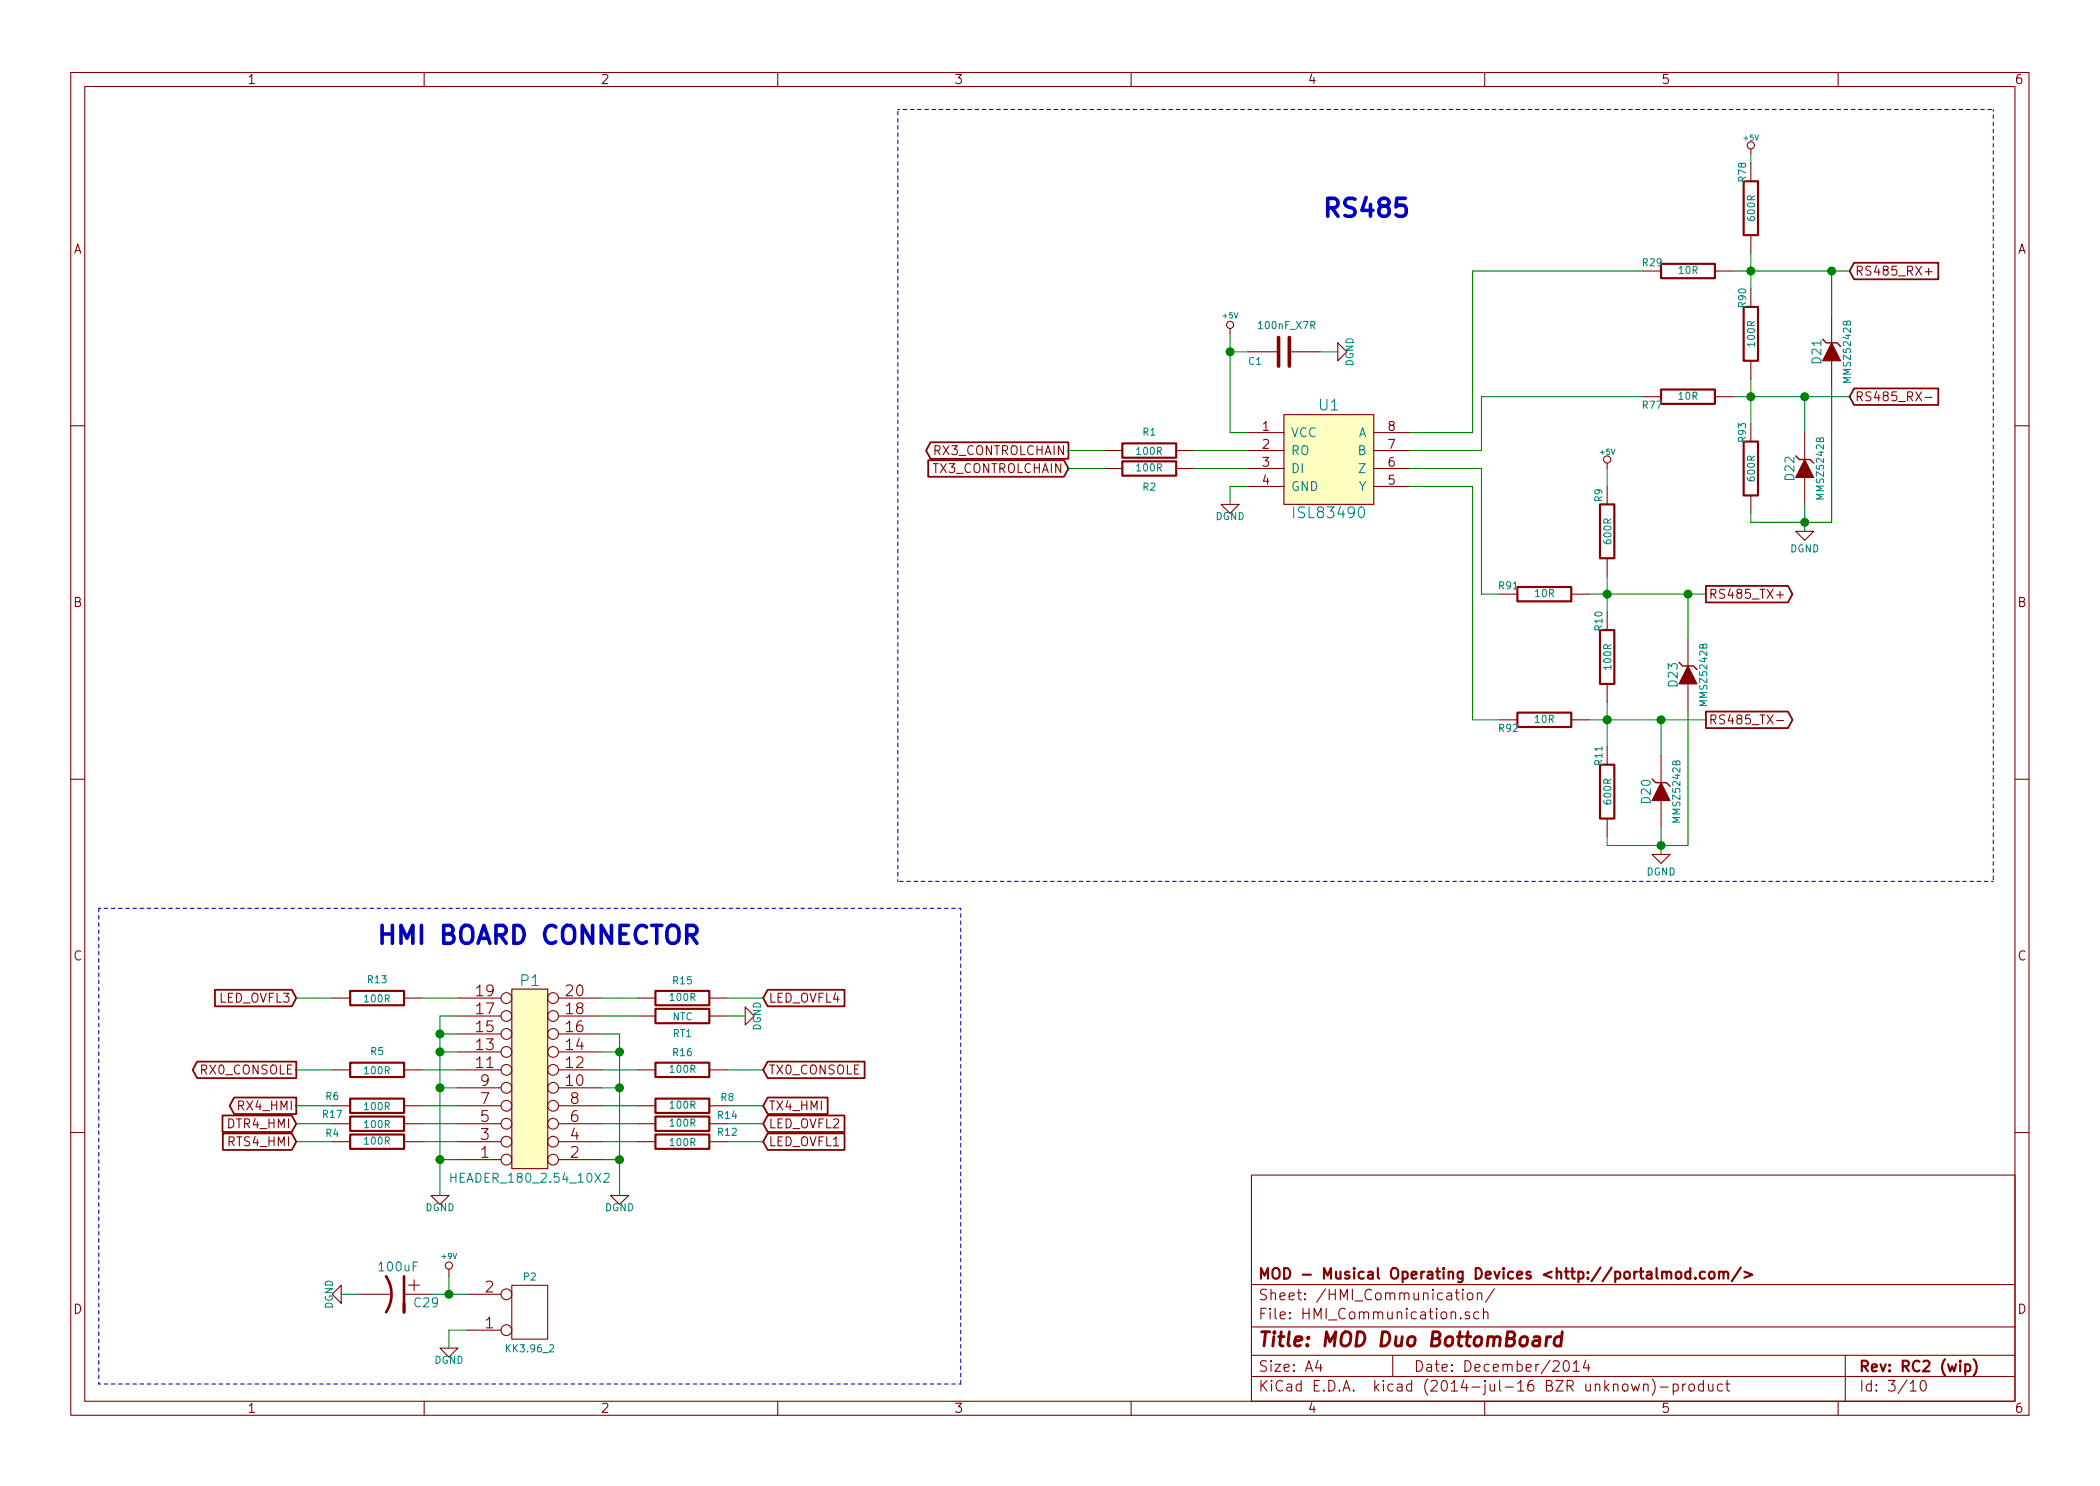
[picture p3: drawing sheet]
EESchema Schematic File Version 2
LIBS:power
LIBS:device
LIBS:transistors
LIBS:conn
LIBS:linear
LIBS:regul
LIBS:cmos4000
LIBS:adc-dac
LIBS:memory
LIBS:xilinx
LIBS:special
LIBS:microcontrollers
LIBS:dsp
LIBS:microchip
LIBS:analog_switches
LIBS:motorola
LIBS:texas
LIBS:intel
LIBS:audio
LIBS:interface
LIBS:digital-audio
LIBS:philips
LIBS:display
LIBS:cypress
LIBS:siliconi
LIBS:opto
LIBS:atmel
LIBS:contrib
LIBS:valves
LIBS:Duo_Audio_HMI_RC1A
LIBS:icnovaa20
LIBS:Duo_BottomBoard_RC1A-cache
EELAYER 25 0
EELAYER END
$Descr A4 11693 8268
encoding utf-8
Sheet 3 10
Title "MOD Duo BottomBoard"
Date "December/2014"
Rev "RC2 (wip)"
Comp "MOD - Musical Operating Devices <http://portalmod.com/>"
Comment1 ""
Comment2 ""
Comment3 ""
Comment4 ""
$EndDescr
Text GLabel 1650 5950 0    50   Output ~ 0
RX0_CONSOLE
Text GLabel 4250 5950 2    50   Input ~ 0
TX0_CONSOLE
Text GLabel 1650 6250 0    50   Input ~ 0
DTR4_HMI
Text GLabel 1650 6150 0    50   Output ~ 0
RX4_HMI
Text GLabel 4250 6150 2    50   Input ~ 0
TX4_HMI
Text GLabel 1650 6350 0    50   Input ~ 0
RTS4_HMI
$Comp
L DGND #PWR01
U 1 1
P 3450 6650
F 0 "#PWR01" H 3450 6650 40  0001 C CNN
F 1 "DGND" H 3450 6580 40  0000 C CNN
F 2 "~" H 3450 6650 60  0000 C CNN
F 3 "~" H 3450 6650 60  0000 C CNN
	1    3450 6650
	-1   0    0    -1  
$EndComp
$Comp
L CONN_10X2 P1
U 1 1
P 2950 6000
F 0 "P1" H 2950 5450 60  0000 C CNN
F 1 "HEADER_180_2.54_10X2" H 2950 6550 50  0000 C CNN
F 2 "MOD_Footprints_Lib:Pin_Header_180_2.54_2x10" H 2950 6000 60  0001 C CNN
F 3 "" H 2950 6000 60  0000 C CNN
	1    2950 6000
	1    0    0    1   
$EndComp
Text GLabel 4250 6350 2    50   Input ~ 0
LED_OVFL1
Text GLabel 4250 6250 2    50   Input ~ 0
LED_OVFL2
Text GLabel 1650 5550 0    50   Input ~ 0
LED_OVFL3
Text GLabel 4250 5550 2    50   Input ~ 0
LED_OVFL4
$Comp
L R R12
U 1 1
P 3800 6350
F 0 "R12" V 3750 6600 40  0000 C CNN
F 1 "100R" V 3807 6351 40  0000 C CNN
F 2 "MOD_Footprints_Lib:SM0603" V 3730 6350 30  0001 C CNN
F 3 "~" H 3800 6350 30  0000 C CNN
	1    3800 6350
	0    1    1    0   
$EndComp
$Comp
L R R13
U 1 1
P 2100 5550
F 0 "R13" V 2000 5550 40  0000 C CNN
F 1 "100R" V 2107 5551 40  0000 C CNN
F 2 "MOD_Footprints_Lib:SM0603" V 2030 5550 30  0001 C CNN
F 3 "~" H 2100 5550 30  0000 C CNN
	1    2100 5550
	0    -1   1    0   
$EndComp
$Comp
L R R14
U 1 1
P 3800 6250
F 0 "R14" V 3850 6500 40  0000 C CNN
F 1 "100R" V 3807 6251 40  0000 C CNN
F 2 "MOD_Footprints_Lib:SM0603" V 3730 6250 30  0001 C CNN
F 3 "~" H 3800 6250 30  0000 C CNN
	1    3800 6250
	0    1    -1   0   
$EndComp
$Comp
L R R15
U 1 1
P 3800 5550
F 0 "R15" V 3900 5550 40  0000 C CNN
F 1 "100R" V 3807 5551 40  0000 C CNN
F 2 "MOD_Footprints_Lib:SM0603" V 3730 5550 30  0001 C CNN
F 3 "~" H 3800 5550 30  0000 C CNN
	1    3800 5550
	0    1    -1   0   
$EndComp
Text Notes 3900 5250 2    100  ~ 20
HMI BOARD CONNECTOR
$Comp
L CONN_2 P2
U 1 1
P 2950 7300
F 0 "P2" H 2950 7100 40  0000 C CNN
F 1 "KK3.96_2" H 2950 7500 40  0000 C CNN
F 2 "MOD_Footprints_Lib:KK3.96_2PIN" H 2950 7300 60  0001 C CNN
F 3 "" H 2950 7300 60  0000 C CNN
	1    2950 7300
	1    0    0    1   
$EndComp
$Comp
L DGND #PWR02
U 1 1
P 2500 7500
F 0 "#PWR02" H 2500 7500 40  0001 C CNN
F 1 "DGND" H 2500 7430 40  0000 C CNN
F 2 "~" H 2500 7500 60  0000 C CNN
F 3 "~" H 2500 7500 60  0000 C CNN
	1    2500 7500
	-1   0    0    -1  
$EndComp
$Comp
L CP1 C29
U 1 1
P 2200 7200
F 0 "C29" V 2250 7300 50  0000 L CNN
F 1 "100uF" V 2050 7100 50  0000 L CNN
F 2 "MOD_Footprints_Lib:Capacitor5x11RM2" H 2200 7200 60  0001 C CNN
F 3 "" H 2200 7200 60  0000 C CNN
	1    2200 7200
	0    1    1    0   
$EndComp
$Comp
L DGND #PWR03
U 1 1
P 1900 7200
F 0 "#PWR03" H 1900 7200 40  0001 C CNN
F 1 "DGND" H 1900 7130 40  0000 C CNN
F 2 "~" H 1900 7200 60  0000 C CNN
F 3 "~" H 1900 7200 60  0000 C CNN
	1    1900 7200
	0    1    -1   0   
$EndComp
$Comp
L R R4
U 1 1
P 2100 6350
F 0 "R4" V 2150 6600 40  0000 C CNN
F 1 "100R" V 2107 6351 40  0000 C CNN
F 2 "MOD_Footprints_Lib:SM0603" V 2030 6350 30  0001 C CNN
F 3 "~" H 2100 6350 30  0000 C CNN
	1    2100 6350
	0    -1   -1   0   
$EndComp
$Comp
L R R17
U 1 1
P 2100 6250
F 0 "R17" V 2050 6500 40  0000 C CNN
F 1 "100R" V 2107 6251 40  0000 C CNN
F 2 "MOD_Footprints_Lib:SM0603" V 2030 6250 30  0001 C CNN
F 3 "~" H 2100 6250 30  0000 C CNN
	1    2100 6250
	0    -1   1    0   
$EndComp
$Comp
L R R8
U 1 1
P 3800 6150
F 0 "R8" V 3850 6400 40  0000 C CNN
F 1 "100R" V 3807 6151 40  0000 C CNN
F 2 "MOD_Footprints_Lib:SM0603" V 3730 6150 30  0001 C CNN
F 3 "~" H 3800 6150 30  0000 C CNN
	1    3800 6150
	0    1    -1   0   
$EndComp
$Comp
L R R16
U 1 1
P 3800 5950
F 0 "R16" V 3900 5950 40  0000 C CNN
F 1 "100R" V 3807 5951 40  0000 C CNN
F 2 "MOD_Footprints_Lib:SM0603" V 3730 5950 30  0001 C CNN
F 3 "~" H 3800 5950 30  0000 C CNN
	1    3800 5950
	0    1    -1   0   
$EndComp
$Comp
L R R5
U 1 1
P 2100 5950
F 0 "R5" V 2000 5950 40  0000 C CNN
F 1 "100R" V 2107 5951 40  0000 C CNN
F 2 "MOD_Footprints_Lib:SM0603" V 2030 5950 30  0001 C CNN
F 3 "~" H 2100 5950 30  0000 C CNN
	1    2100 5950
	0    -1   1    0   
$EndComp
$Comp
L R R6
U 1 1
P 2100 6150
F 0 "R6" V 2050 6400 40  0000 C CNN
F 1 "100R" V 2107 6151 40  0000 C CNN
F 2 "MOD_Footprints_Lib:SM0603" V 2030 6150 30  0001 C CNN
F 3 "~" H 2100 6150 30  0000 C CNN
	1    2100 6150
	0    -1   1    0   
$EndComp
$Comp
L R RT1
U 1 1
P 3800 5650
F 0 "RT1" V 3900 5650 40  0000 C CNN
F 1 "NTC" V 3807 5651 40  0000 C CNN
F 2 "MOD_Footprints_Lib:SM0805" V 3730 5650 30  0001 C CNN
F 3 "~" H 3800 5650 30  0000 C CNN
	1    3800 5650
	0    1    1    0   
$EndComp
$Comp
L DGND #PWR04
U 1 1
P 4150 5650
F 0 "#PWR04" H 4150 5650 40  0001 C CNN
F 1 "DGND" H 4150 5580 40  0000 C CNN
F 2 "~" H 4150 5650 60  0000 C CNN
F 3 "~" H 4150 5650 60  0000 C CNN
	1    4150 5650
	0    -1   1    0   
$EndComp
$Comp
L DGND #PWR05
U 1 1
P 2450 6650
F 0 "#PWR05" H 2450 6650 40  0001 C CNN
F 1 "DGND" H 2450 6580 40  0000 C CNN
F 2 "~" H 2450 6650 60  0000 C CNN
F 3 "~" H 2450 6650 60  0000 C CNN
	1    2450 6650
	-1   0    0    -1  
$EndComp
$Comp
L +9V #PWR06
U 1 1
P 2500 7100
F 0 "#PWR06" H 2500 7070 20  0001 C CNN
F 1 "+9V" H 2500 7210 30  0000 C CNN
F 2 "" H 2500 7100 60  0000 C CNN
F 3 "" H 2500 7100 60  0000 C CNN
	1    2500 7100
	1    0    0    -1  
$EndComp
Text Notes 7850 1200 2    100  ~ 20
RS485
$Comp
L C C1
U 1 1
P 7150 1950
F 0 "C1" V 7100 1750 40  0000 L CNN
F 1 "100nF_X7R" V 7300 1800 40  0000 L CNN
F 2 "MOD_Footprints_Lib:SM0603" H 7188 1800 30  0001 C CNN
F 3 "~" H 7150 1950 60  0000 C CNN
	1    7150 1950
	0    1    -1   0   
$EndComp
$Comp
L DGND #PWR07
U 1 1
P 7450 1950
F 0 "#PWR07" H 7450 1950 40  0001 C CNN
F 1 "DGND" H 7450 1880 40  0000 C CNN
F 2 "~" H 7450 1950 60  0000 C CNN
F 3 "~" H 7450 1950 60  0000 C CNN
	1    7450 1950
	0    -1   1    0   
$EndComp
$Comp
L +5V #PWR08
U 1 1
P 6850 1850
F 0 "#PWR08" H 6850 1940 20  0001 C CNN
F 1 "+5V" H 6850 1950 30  0000 C CNN
F 2 "" H 6850 1850 60  0000 C CNN
F 3 "" H 6850 1850 60  0000 C CNN
	1    6850 1850
	1    0    0    -1  
$EndComp
Wire Wire Line
	6850 1850 6850 2400
Wire Wire Line
	6850 1950 6950 1950
Connection ~ 6850 1950
Wire Wire Line
	7450 1950 7350 1950
Wire Wire Line
	6850 2400 6950 2400
$Comp
L DGND #PWR09
U 1 1
P 6850 2800
F 0 "#PWR09" H 6850 2800 40  0001 C CNN
F 1 "DGND" H 6850 2730 40  0000 C CNN
F 2 "~" H 6850 2800 60  0000 C CNN
F 3 "~" H 6850 2800 60  0000 C CNN
	1    6850 2800
	-1   0    0    -1  
$EndComp
Wire Wire Line
	6950 2700 6850 2700
Wire Wire Line
	6850 2700 6850 2800
Text GLabel 10300 2200 2    50   Input ~ 0
RS485_RX-
Text GLabel 10300 1500 2    50   Input ~ 0
RS485_RX+
Wire Wire Line
	7850 2400 8200 2400
Wire Wire Line
	8200 2700 7850 2700
Wire Wire Line
	7850 2600 8250 2600
$Comp
L R R1
U 1 1
P 6400 2500
F 0 "R1" V 6300 2500 40  0000 C CNN
F 1 "100R" V 6407 2501 40  0000 C CNN
F 2 "MOD_Footprints_Lib:SM0603" V 6330 2500 30  0001 C CNN
F 3 "~" H 6400 2500 30  0000 C CNN
	1    6400 2500
	0    -1   1    0   
$EndComp
Text GLabel 5950 2500 0    50   Output ~ 0
RX3_CONTROLCHAIN
Wire Wire Line
	6650 2500 6950 2500
Wire Wire Line
	6150 2500 5950 2500
$Comp
L R R2
U 1 1
P 6400 2600
F 0 "R2" V 6300 2600 40  0000 C CNN
F 1 "100R" V 6407 2601 40  0000 C CNN
F 2 "MOD_Footprints_Lib:SM0603" V 6330 2600 30  0001 C CNN
F 3 "~" H 6400 2600 30  0000 C CNN
	1    6400 2600
	0    -1   -1   0   
$EndComp
Text GLabel 5950 2600 0    50   Input ~ 0
TX3_CONTROLCHAIN
Wire Wire Line
	6650 2600 6950 2600
Wire Wire Line
	6150 2600 5950 2600
Wire Wire Line
	8200 2400 8200 1500
Wire Wire Line
	8200 1500 9150 1500
Wire Wire Line
	9150 2200 8250 2200
Wire Wire Line
	8250 2200 8250 2500
Text GLabel 9500 4000 2    50   Output ~ 0
RS485_TX-
$Comp
L R R92
U 1 1
P 8600 4000
F 0 "R92" V 8650 4200 40  0000 C CNN
F 1 "10R" V 8600 4000 40  0000 C CNN
F 2 "MOD_Footprints_Lib:SM0805" V 8530 4000 30  0001 C CNN
F 3 "~" H 8600 4000 30  0000 C CNN
	1    8600 4000
	0    -1   1    0   
$EndComp
$Comp
L R R91
U 1 1
P 8600 3300
F 0 "R91" V 8650 3100 40  0000 C CNN
F 1 "10R" V 8607 3301 40  0000 C CNN
F 2 "MOD_Footprints_Lib:SM0805" V 8530 3300 30  0001 C CNN
F 3 "~" H 8600 3300 30  0000 C CNN
	1    8600 3300
	0    1    -1   0   
$EndComp
Text GLabel 9500 3300 2    50   Output ~ 0
RS485_TX+
Wire Wire Line
	8850 4000 9500 4000
Wire Wire Line
	8850 3300 9500 3300
$Comp
L R R10
U 1 1
P 8950 3650
F 0 "R10" V 9000 3850 40  0000 C CNN
F 1 "100R" V 8950 3650 40  0000 C CNN
F 2 "MOD_Footprints_Lib:SM0805" V 8880 3650 30  0001 C CNN
F 3 "~" H 8950 3650 30  0000 C CNN
	1    8950 3650
	-1   0    0    -1  
$EndComp
$Comp
L R R9
U 1 1
P 8950 2950
F 0 "R9" V 9000 3150 40  0000 C CNN
F 1 "600R" V 8950 2950 40  0000 C CNN
F 2 "MOD_Footprints_Lib:SM0805" V 8880 2950 30  0001 C CNN
F 3 "~" H 8950 2950 30  0000 C CNN
	1    8950 2950
	-1   0    0    -1  
$EndComp
$Comp
L R R11
U 1 1
P 8950 4400
F 0 "R11" V 9000 4600 40  0000 C CNN
F 1 "600R" V 8950 4400 40  0000 C CNN
F 2 "MOD_Footprints_Lib:SM0805" V 8880 4400 30  0001 C CNN
F 3 "~" H 8950 4400 30  0000 C CNN
	1    8950 4400
	-1   0    0    -1  
$EndComp
Wire Wire Line
	8950 3200 8950 3400
Connection ~ 8950 3300
Wire Wire Line
	8950 3900 8950 4150
Connection ~ 8950 4000
$Comp
L +5V #PWR010
U 1 1
P 8950 2600
F 0 "#PWR010" H 8950 2690 20  0001 C CNN
F 1 "+5V" H 8950 2690 30  0000 C CNN
F 2 "" H 8950 2600 60  0000 C CNN
F 3 "" H 8950 2600 60  0000 C CNN
	1    8950 2600
	1    0    0    -1  
$EndComp
Wire Wire Line
	8950 2600 8950 2700
Connection ~ 9400 3300
Wire Wire Line
	9250 4000 9250 4200
Connection ~ 9250 4000
Wire Wire Line
	8250 3300 8350 3300
Wire Wire Line
	8200 4000 8350 4000
Wire Wire Line
	8250 2600 8250 3300
Wire Wire Line
	8200 2700 8200 4000
Wire Notes Line
	11100 600  11100 4900
Wire Notes Line
	5000 4900 5000 600 
Wire Notes Line
	5000 600  11100 600 
Wire Notes Line
	11100 4900 5000 4900
$Comp
L DGND #PWR0234
U 1 1
P 9250 4750
AR Path="/537BCE69/5493797B" Ref="#PWR0234"  Part="1" 
AR Path="/53216662/5493797B" Ref="#PWR011"  Part="1" 
F 0 "#PWR011" H 9250 4750 40  0001 C CNN
F 1 "DGND" H 9250 4650 40  0000 C CNN
F 2 "~" H 9250 4750 60  0000 C CNN
F 3 "~" H 9250 4750 60  0000 C CNN
	1    9250 4750
	-1   0    0    -1  
$EndComp
$Comp
L ZENER D21
U 1 1
P 9250 4400
AR Path="/537BCE69/54937981" Ref="D21"  Part="1" 
AR Path="/53216662/54937981" Ref="D20"  Part="1" 
F 0 "D20" H 9250 4480 50  0000 C CNN
F 1 "MMSZ5242B" H 9250 4310 40  0000 C CNN
F 2 "MOD_Footprints_Lib:SOD123" H 9250 4400 60  0001 C CNN
F 3 "" H 9250 4400 60  0000 C CNN
	1    9250 4400
	0    -1   -1   0   
$EndComp
Wire Wire Line
	9400 3300 9400 3550
$Comp
L ZENER D23
U 1 1
P 9400 3750
F 0 "D23" H 9400 3830 50  0000 C CNN
F 1 "MMSZ5242B" H 9400 3660 40  0000 C CNN
F 2 "MOD_Footprints_Lib:SOD123" H 9400 3750 60  0001 C CNN
F 3 "" H 9400 3750 60  0000 C CNN
	1    9400 3750
	0    -1   -1   0   
$EndComp
Wire Wire Line
	8950 4650 8950 4700
Wire Wire Line
	8950 4700 9400 4700
Wire Wire Line
	9250 4600 9250 4750
Connection ~ 9250 4700
Wire Wire Line
	9400 4700 9400 3950
$Comp
L R R77
U 1 1
P 9400 2200
F 0 "R77" V 9450 2400 40  0000 C CNN
F 1 "10R" V 9400 2200 40  0000 C CNN
F 2 "MOD_Footprints_Lib:SM0805" V 9330 2200 30  0001 C CNN
F 3 "~" H 9400 2200 30  0000 C CNN
	1    9400 2200
	0    -1   1    0   
$EndComp
$Comp
L R R29
U 1 1
P 9400 1500
F 0 "R29" V 9450 1300 40  0000 C CNN
F 1 "10R" V 9407 1501 40  0000 C CNN
F 2 "MOD_Footprints_Lib:SM0805" V 9330 1500 30  0001 C CNN
F 3 "~" H 9400 1500 30  0000 C CNN
	1    9400 1500
	0    1    -1   0   
$EndComp
Wire Wire Line
	9650 2200 10300 2200
Wire Wire Line
	9650 1500 10300 1500
$Comp
L R R90
U 1 1
P 9750 1850
F 0 "R90" V 9800 2050 40  0000 C CNN
F 1 "100R" V 9750 1850 40  0000 C CNN
F 2 "MOD_Footprints_Lib:SM0805" V 9680 1850 30  0001 C CNN
F 3 "~" H 9750 1850 30  0000 C CNN
	1    9750 1850
	-1   0    0    -1  
$EndComp
$Comp
L R R78
U 1 1
P 9750 1150
F 0 "R78" V 9800 1350 40  0000 C CNN
F 1 "600R" V 9750 1150 40  0000 C CNN
F 2 "MOD_Footprints_Lib:SM0805" V 9680 1150 30  0001 C CNN
F 3 "~" H 9750 1150 30  0000 C CNN
	1    9750 1150
	-1   0    0    -1  
$EndComp
$Comp
L R R93
U 1 1
P 9750 2600
F 0 "R93" V 9800 2800 40  0000 C CNN
F 1 "600R" V 9750 2600 40  0000 C CNN
F 2 "MOD_Footprints_Lib:SM0805" V 9680 2600 30  0001 C CNN
F 3 "~" H 9750 2600 30  0000 C CNN
	1    9750 2600
	-1   0    0    -1  
$EndComp
Wire Wire Line
	9750 1400 9750 1600
Connection ~ 9750 1500
Wire Wire Line
	9750 2100 9750 2350
Connection ~ 9750 2200
Connection ~ 10200 1500
Wire Wire Line
	10050 2200 10050 2400
Connection ~ 10050 2200
$Comp
L DGND #PWR012
U 1 1
P 10050 2950
F 0 "#PWR012" H 10050 2950 40  0001 C CNN
F 1 "DGND" H 10050 2850 40  0000 C CNN
F 2 "~" H 10050 2950 60  0000 C CNN
F 3 "~" H 10050 2950 60  0000 C CNN
	1    10050 2950
	-1   0    0    -1  
$EndComp
$Comp
L ZENER D22
U 1 1
P 10050 2600
F 0 "D22" H 10050 2680 50  0000 C CNN
F 1 "MMSZ5242B" H 10050 2510 40  0000 C CNN
F 2 "MOD_Footprints_Lib:SOD123" H 10050 2600 60  0001 C CNN
F 3 "" H 10050 2600 60  0000 C CNN
	1    10050 2600
	0    -1   -1   0   
$EndComp
Wire Wire Line
	10200 1500 10200 1750
$Comp
L ZENER D21
U 1 1
P 10200 1950
F 0 "D21" H 10200 2030 50  0000 C CNN
F 1 "MMSZ5242B" H 10200 1860 40  0000 C CNN
F 2 "MOD_Footprints_Lib:SOD123" H 10200 1950 60  0001 C CNN
F 3 "" H 10200 1950 60  0000 C CNN
	1    10200 1950
	0    -1   -1   0   
$EndComp
Wire Wire Line
	9750 2850 9750 2900
Wire Wire Line
	9750 2900 10200 2900
Wire Wire Line
	10050 2800 10050 2950
Connection ~ 10050 2900
Wire Wire Line
	10200 2900 10200 2150
$Comp
L +5V #PWR013
U 1 1
P 9750 850
F 0 "#PWR013" H 9750 940 20  0001 C CNN
F 1 "+5V" H 9750 940 30  0000 C CNN
F 2 "" H 9750 850 60  0000 C CNN
F 3 "" H 9750 850 60  0000 C CNN
	1    9750 850 
	1    0    0    -1  
$EndComp
Wire Wire Line
	9750 900  9750 850 
Wire Wire Line
	3450 6450 3350 6450
Wire Wire Line
	3350 5850 3450 5850
Wire Wire Line
	4050 6250 4250 6250
Wire Wire Line
	4050 6350 4250 6350
Wire Wire Line
	4050 5550 4250 5550
Wire Wire Line
	1850 5550 1650 5550
Wire Notes Line
	550  5050 5350 5050
Wire Wire Line
	2500 7500 2500 7400
Wire Wire Line
	2500 7400 2600 7400
Connection ~ 2500 7200
Wire Wire Line
	1900 7200 2000 7200
Wire Notes Line
	5350 5050 5350 7700
Wire Notes Line
	5350 7700 550  7700
Wire Notes Line
	550  7700 550  5050
Wire Wire Line
	3550 5550 3350 5550
Wire Wire Line
	2350 5550 2550 5550
Wire Wire Line
	2550 6250 2350 6250
Wire Wire Line
	1850 6250 1650 6250
Wire Wire Line
	4050 6150 4250 6150
Wire Wire Line
	3550 6150 3350 6150
Wire Wire Line
	3350 5950 3550 5950
Wire Wire Line
	4050 5950 4250 5950
Wire Wire Line
	1650 6350 1850 6350
Wire Wire Line
	1650 5950 1850 5950
Wire Wire Line
	1650 6150 1850 6150
Wire Wire Line
	2350 6350 2550 6350
Wire Wire Line
	2350 5950 2550 5950
Wire Wire Line
	2350 6150 2550 6150
Wire Wire Line
	3350 5650 3550 5650
Wire Wire Line
	4050 5650 4150 5650
Wire Wire Line
	2400 7200 2600 7200
Wire Wire Line
	2500 7100 2500 7200
Wire Wire Line
	3350 6250 3550 6250
Wire Wire Line
	3550 6350 3350 6350
Wire Wire Line
	2450 6450 2550 6450
Wire Wire Line
	2450 5850 2550 5850
Wire Wire Line
	3450 6050 3350 6050
Wire Wire Line
	2450 6050 2550 6050
Wire Wire Line
	3350 5750 3450 5750
Wire Wire Line
	3450 5750 3450 6650
Connection ~ 3450 5850
Connection ~ 3450 6050
Connection ~ 3450 6450
Wire Wire Line
	2550 5650 2450 5650
Wire Wire Line
	2550 5750 2450 5750
Wire Wire Line
	2450 5650 2450 6650
Connection ~ 2450 5750
Connection ~ 2450 5850
Connection ~ 2450 6050
Connection ~ 2450 6450
Wire Wire Line
	8250 2500 7850 2500
$Comp
L ISL83490 U1
U 1 1
P 7400 2550
F 0 "U1" H 7400 2850 60  0000 C CNN
F 1 "ISL83490" H 7400 2250 60  0000 C CNN
F 2 "" H 7500 2250 60  0000 C CNN
F 3 "" H 7500 2250 60  0000 C CNN
	1    7400 2550
	1    0    0    -1  
$EndComp
$EndSCHEMATC
